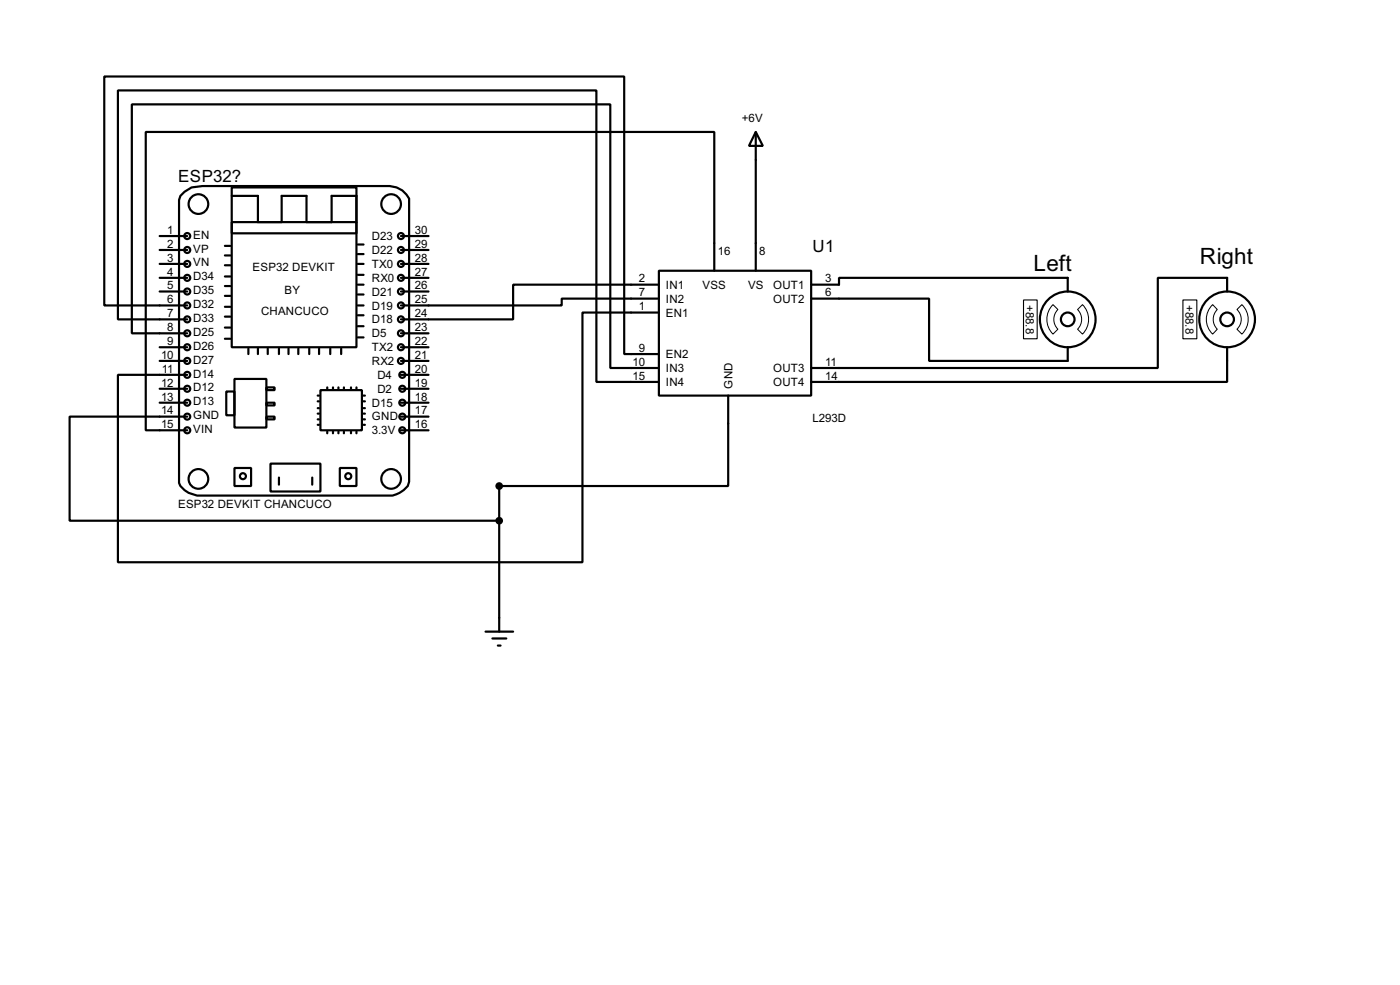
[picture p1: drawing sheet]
<svg xmlns="http://www.w3.org/2000/svg" width="256mm" height="180mm" viewBox="0 0 256 180" stroke-linecap="round" stroke-linejoin="round" font-family="sans-serif">
<g fill="none" stroke="#000" stroke-width=".4">
<path d="M33.1 35.9l.7-.8 1.3-.8 2-.2h33.3a4.4 4.4 0 0 1 4.6 2.3v51.8a3.3 3.3 0 0 1-2.3 2.3l-.8 .2h-35.8a4.2 4.2 0 0 1-3.3-2.3v-51.8zM42.5 34.3h22.8v8.4h-22.8zM42.5 35.9h4.8v4.8h4.3M138.5 24.2l1.3 2.5h-2.6zM138.5 24.2v25.4M29.3 48.3h5M29.3 43.2h5M29.3 45.8h5M29.3 50.9h5M29.3 53.4h5M34.3 55.9h-15.2v-41.9h95.3v50.8h6.3M34.3 58.5h-12.7v-41.9h87.7v53.3h11.4"/>
<path d="M41.2 45h1M41.2 46.8h1M41.2 48.6h1M41.2 50.6h1M41.2 52.4h1M41.2 54.2h1M41.2 56.2h1M41.2 58h1M41.2 60h1M42.5 40.7h22.8v22.9h-22.8zM51.6 40.4v-4.5h4.6v4.8h4.6v-4.8h4.5v4.8M65.6 52.1h1"/>
<path d="M65.6 44.8h1M65.6 46.5h1M65.6 48.3h1M65.6 50.3h1M65.6 53.9h1M65.6 55.9h1M65.6 57.7h1M65.6 59.7h1M73.5 48.3h5M73.5 43.2h5M73.5 45.8h5M73.5 50.9h5"/>
<path d="M73.5 53.4h5M120.7 49.6h27.9v22.8h-27.9zM120.7 54.7h-17.8v1.2h-29.4M120.7 52.1h-26.7v6.4h-20.5M120.7 57.2h-14v45.7h-85.1v-34.3h12.7M130.9 49.6v-25.4h-104.2v54.6h7.6M148.6 52.1h5.1v-1.2h41.9v2.5M148.6 54.7h21.6v11.4h25.4v-2.5M224.8 53.4v-2.5h-12.7v16.5h-63.5M29.3 63.6h5M29.3 66.1h5M29.3 71.2h5"/>
<path d="M29.3 73.7h5M34.3 61h-10.1v-41.9h87.6v48.3h8.9M34.3 76.3h-21.5v19h78.7M41.2 62h1M41.5 71.7h1.5v4.3h-1.5zM43 69.4h5.8v8.9h-5.8zM45.5 63.8v1M47.3 63.8v1M48.8 76.3h1.5v.5h-1.5zM48.8 73.7h1.5v.5h-1.5zM48.8 70.9h1.5v.5h-1.5zM49.1 63.8v1"/>
<path d="M51.1 63.8v1M52.9 63.8v1M54.7 63.8v1M56.7 63.8v1M58.2 77.8h.3M58.2 76.8h.3M58.2 75.7h.3M58.2 74.7h.3M58.2 73.5h.3M58.2 72.4h.3M58.5 63.8v1M58.7 71.4h7.6v7.4h-7.6z"/>
<path d="M60 70.9v.3M60 79v.3M60.5 63.8v1M61 70.9v.3M61 79v.3M62 70.9v.3M62 79v.3M62.5 63.8v1M63 70.9v.3M63 79v.3M64.3 70.9v.3M64.3 79v.3"/>
<path d="M65.3 70.9v.3M65.3 79v.3M65.6 61.8h1M66.6 77.8h.3M66.6 76.8h.3M66.6 75.7h.3M66.6 74.7h.3M66.6 73.5h.3M66.6 72.4h.3M73.5 61h5M73.5 63.6h5M73.5 66.1h5"/>
<path d="M73.5 68.6h5M73.5 71.2h5M73.5 73.7h5M73.5 76.3h5M73.5 78.8h5M133.4 72.4v16.6h-41.9v26.6M224.8 63.6v6.3h-76.2M43 85.7h3v3.3h-3zM49.6 84.9h9.1v5.1h-9.1zM51.1 87.4v1.3M57.2 87.4v1.3M62.3 85.7h3v3.3h-3z"/>
<path d="M89 115.6h5M90.2 116.9h2.6M91.2 118.2h.5"/>
<circle cx="36.3" cy="37.4" r="1.8"/>
<circle cx="71.6" cy="37.4" r="1.8"/>
<circle cx="34.3" cy="48.3" r=".55"/>
<circle cx="34.3" cy="50.9" r=".55"/>
<circle cx="34.3" cy="43.2" r=".55"/>
<circle cx="34.3" cy="45.8" r=".55"/>
<circle cx="34.3" cy="53.4" r=".55"/>
<circle cx="34.3" cy="58.5" r=".55"/>
<circle cx="34.3" cy="55.9" r=".55"/>
<circle cx="73.4" cy="55.9" r=".55"/>
<circle cx="73.4" cy="50.9" r=".55"/>
<circle cx="73.4" cy="43.2" r=".55"/>
<circle cx="73.4" cy="53.4" r=".55"/>
<circle cx="73.4" cy="48.3" r=".55"/>
<circle cx="73.4" cy="45.8" r=".55"/>
<circle cx="73.4" cy="58.5" r=".55"/>
<circle cx="195.6" cy="58.5" r="5.1"/>
<circle cx="195.6" cy="58.5" r="1.25"/>
<circle cx="224.8" cy="58.5" r="5.1"/>
<circle cx="224.8" cy="58.5" r="1.25"/>
<circle cx="34.3" cy="73.7" r=".55"/>
<circle cx="34.3" cy="66.1" r=".55"/>
<circle cx="34.3" cy="78.8" r=".55"/>
<circle cx="34.3" cy="71.2" r=".55"/>
<circle cx="34.3" cy="76.3" r=".55"/>
<circle cx="34.3" cy="68.6" r=".55"/>
<circle cx="34.3" cy="61" r=".55"/>
<circle cx="34.3" cy="63.6" r=".55"/>
<circle cx="73.4" cy="61" r=".55"/>
<circle cx="73.4" cy="63.6" r=".55"/>
<circle cx="73.4" cy="66.1" r=".55"/>
<circle cx="73.7" cy="71.2" r=".55"/>
<circle cx="73.7" cy="76.3" r=".55"/>
<circle cx="73.7" cy="73.7" r=".55"/>
<circle cx="73.7" cy="78.8" r=".55"/>
<circle cx="73.7" cy="68.6" r=".55"/>
<circle cx="36.3" cy="87.7" r="1.8"/>
<circle cx="44.5" cy="87.2" r=".55"/>
<circle cx="63.8" cy="87.2" r=".55"/>
<circle cx="71.6" cy="87.7" r="1.8"/>
</g>
<path d="M187.5 54.9h2.5v7.1h-2.5zM216.7 54.9h2.6v7.1h-2.6z" fill="none" stroke="#000" stroke-width=".2"/>
<path d="M192.9 55.8l.9 .9a2.54 2.54 0 0 0 0 3.6l-.9 .9a3.8 3.8 0 0 1 0-5.4zM198.3 55.8a3.8 3.8 0 0 1 0 5.4l-.9-.9a2.54 2.54 0 0 0 0-3.6zM222.2 55.8l.8 .9a2.54 2.54 0 0 0 0 3.6l-.8 .9a3.7 3.7 0 0 1 0-5.4zM226.6 56.7l.9-.9a3.7 3.7 0 0 1 0 5.4l-.9-.9a2.45 2.45 0 0 0 0-3.6z" fill="none" stroke="#000" stroke-width=".18"/>
<g fill="#000" stroke="#000" stroke-width=".4">
<circle cx="91.4" cy="89" r=".5"/>
<circle cx="91.4" cy="95.3" r=".5"/>
</g>
<g font-size="4.6">
<text x="189.3" y="49.6">Left</text>
<text x="219.8" y="48.3">Right</text>
</g>
<g font-size="3.5">
<text x="32.7" y="33.3">ESP32?</text>
<text x="148.9" y="46.2">U1</text>
</g>
<g font-size="2.4">
<text x="135.9" y="22.4">+6V</text>
<text x="30.7" y="42.8">1</text>
<text x="30.7" y="45.4">2</text>
<text x="30.7" y="47.9">3</text>
<text x="35.4" y="43.7">EN</text>
<text x="35.4" y="46.2">VP</text>
<text x="68.1" y="43.9">D23</text>
<text x="68.1" y="46.5">D22</text>
<text x="76" y="42.8">30</text>
<text x="76" y="45.4">29</text>
<text x="76" y="47.9">28</text>
<text x="131.5" y="46.6">16</text>
<text x="139.1" y="46.6">8</text>
<text x="30.7" y="50.4">4</text>
<text x="30.7" y="52.9">5</text>
<text x="35.4" y="48.7">VN</text>
<text x="35.4" y="51.3">D34</text>
<text x="35.4" y="53.9">D35</text>
<text x="46.3" y="49.6">ESP32 DEVKIT</text>
<text x="52.1" y="53.9">BY</text>
<text x="68.1" y="49">TX0</text>
<text x="68.1" y="51.5">RX0</text>
<text x="76" y="50.4">27</text>
<text x="76" y="52.9">26</text>
<text x="117" y="51.7">2</text>
<text x="122" y="52.9">IN1</text>
<text x="128.7" y="52.9">VSS</text>
<text x="137" y="52.9">VS</text>
<text x="141.6" y="52.9">OUT1</text>
<text x="151.2" y="51.7">3</text>
<text x="30.7" y="55.5">6</text>
<text x="30.7" y="58.1">7</text>
<text x="35.4" y="56.4">D32</text>
<text x="35.4" y="58.9">D33</text>
<text x="47.8" y="57.7">CHANCUCO</text>
<text x="68.1" y="54.1">D21</text>
<text x="68.1" y="56.7">D19</text>
<text x="68.1" y="59.2">D18</text>
<text x="76" y="55.5">25</text>
<text x="76" y="58.1">24</text>
<text x="117" y="54.3">7</text>
<text x="117" y="56.8">1</text>
<text x="122" y="55.4">IN2</text>
<text x="122" y="58">EN1</text>
<text x="141.6" y="55.4">OUT2</text>
<text x="151.2" y="54.3">6</text>
<text x="188" y="55.8" transform="rotate(90 188 55.8)">+88.8</text>
<text x="217.2" y="55.8" transform="rotate(90 217.2 55.8)">+88.8</text>
<text x="29.5" y="65.6">10</text>
<text x="30.7" y="60.6">8</text>
<text x="30.7" y="63.1">9</text>
<text x="35.4" y="61.4">D25</text>
<text x="35.4" y="64">D26</text>
<text x="68.1" y="61.7">D5</text>
<text x="68.1" y="64.2">TX2</text>
<text x="76" y="60.6">23</text>
<text x="76" y="63.1">22</text>
<text x="76" y="65.6">21</text>
<text x="117" y="64.4">9</text>
<text x="122" y="65.6">EN2</text>
<text x="29.5" y="70.8">12</text>
<text x="29.7" y="68.2">11</text>
<text x="35.4" y="66.6">D27</text>
<text x="35.4" y="69.1">D14</text>
<text x="35.4" y="71.6">D12</text>
<text x="68.1" y="66.8">RX2</text>
<text x="69.1" y="69.4">D4</text>
<text x="69.1" y="71.9">D2</text>
<text x="76" y="68.2">20</text>
<text x="76" y="70.8">19</text>
<text x="115.9" y="67">10</text>
<text x="115.9" y="69.5">15</text>
<text x="122" y="68.1">IN3</text>
<text x="122" y="70.7">IN4</text>
<text x="134.2" y="71.1" transform="rotate(-90 134.2 71.1)">GND</text>
<text x="141.6" y="68.1">OUT3</text>
<text x="141.6" y="70.7">OUT4</text>
<text x="151.2" y="67">11</text>
<text x="151.2" y="69.5">14</text>
<text x="29.5" y="73.3">13</text>
<text x="29.5" y="75.8">14</text>
<text x="35.4" y="74.1">D13</text>
<text x="35.4" y="76.7">GND</text>
<text x="68.1" y="74.4">D15</text>
<text x="68.1" y="76.9">GND</text>
<text x="76" y="73.3">18</text>
<text x="76" y="75.8">17</text>
<text x="148.8" y="77.2">L293D</text>
<text x="29.5" y="78.3">15</text>
<text x="35.4" y="79.3">VIN</text>
<text x="68.1" y="79.5">3.3V</text>
<text x="76" y="78.3">16</text>
<text x="32.6" y="92.9">ESP32 DEVKIT CHANCUCO</text>
</g>
</svg>
